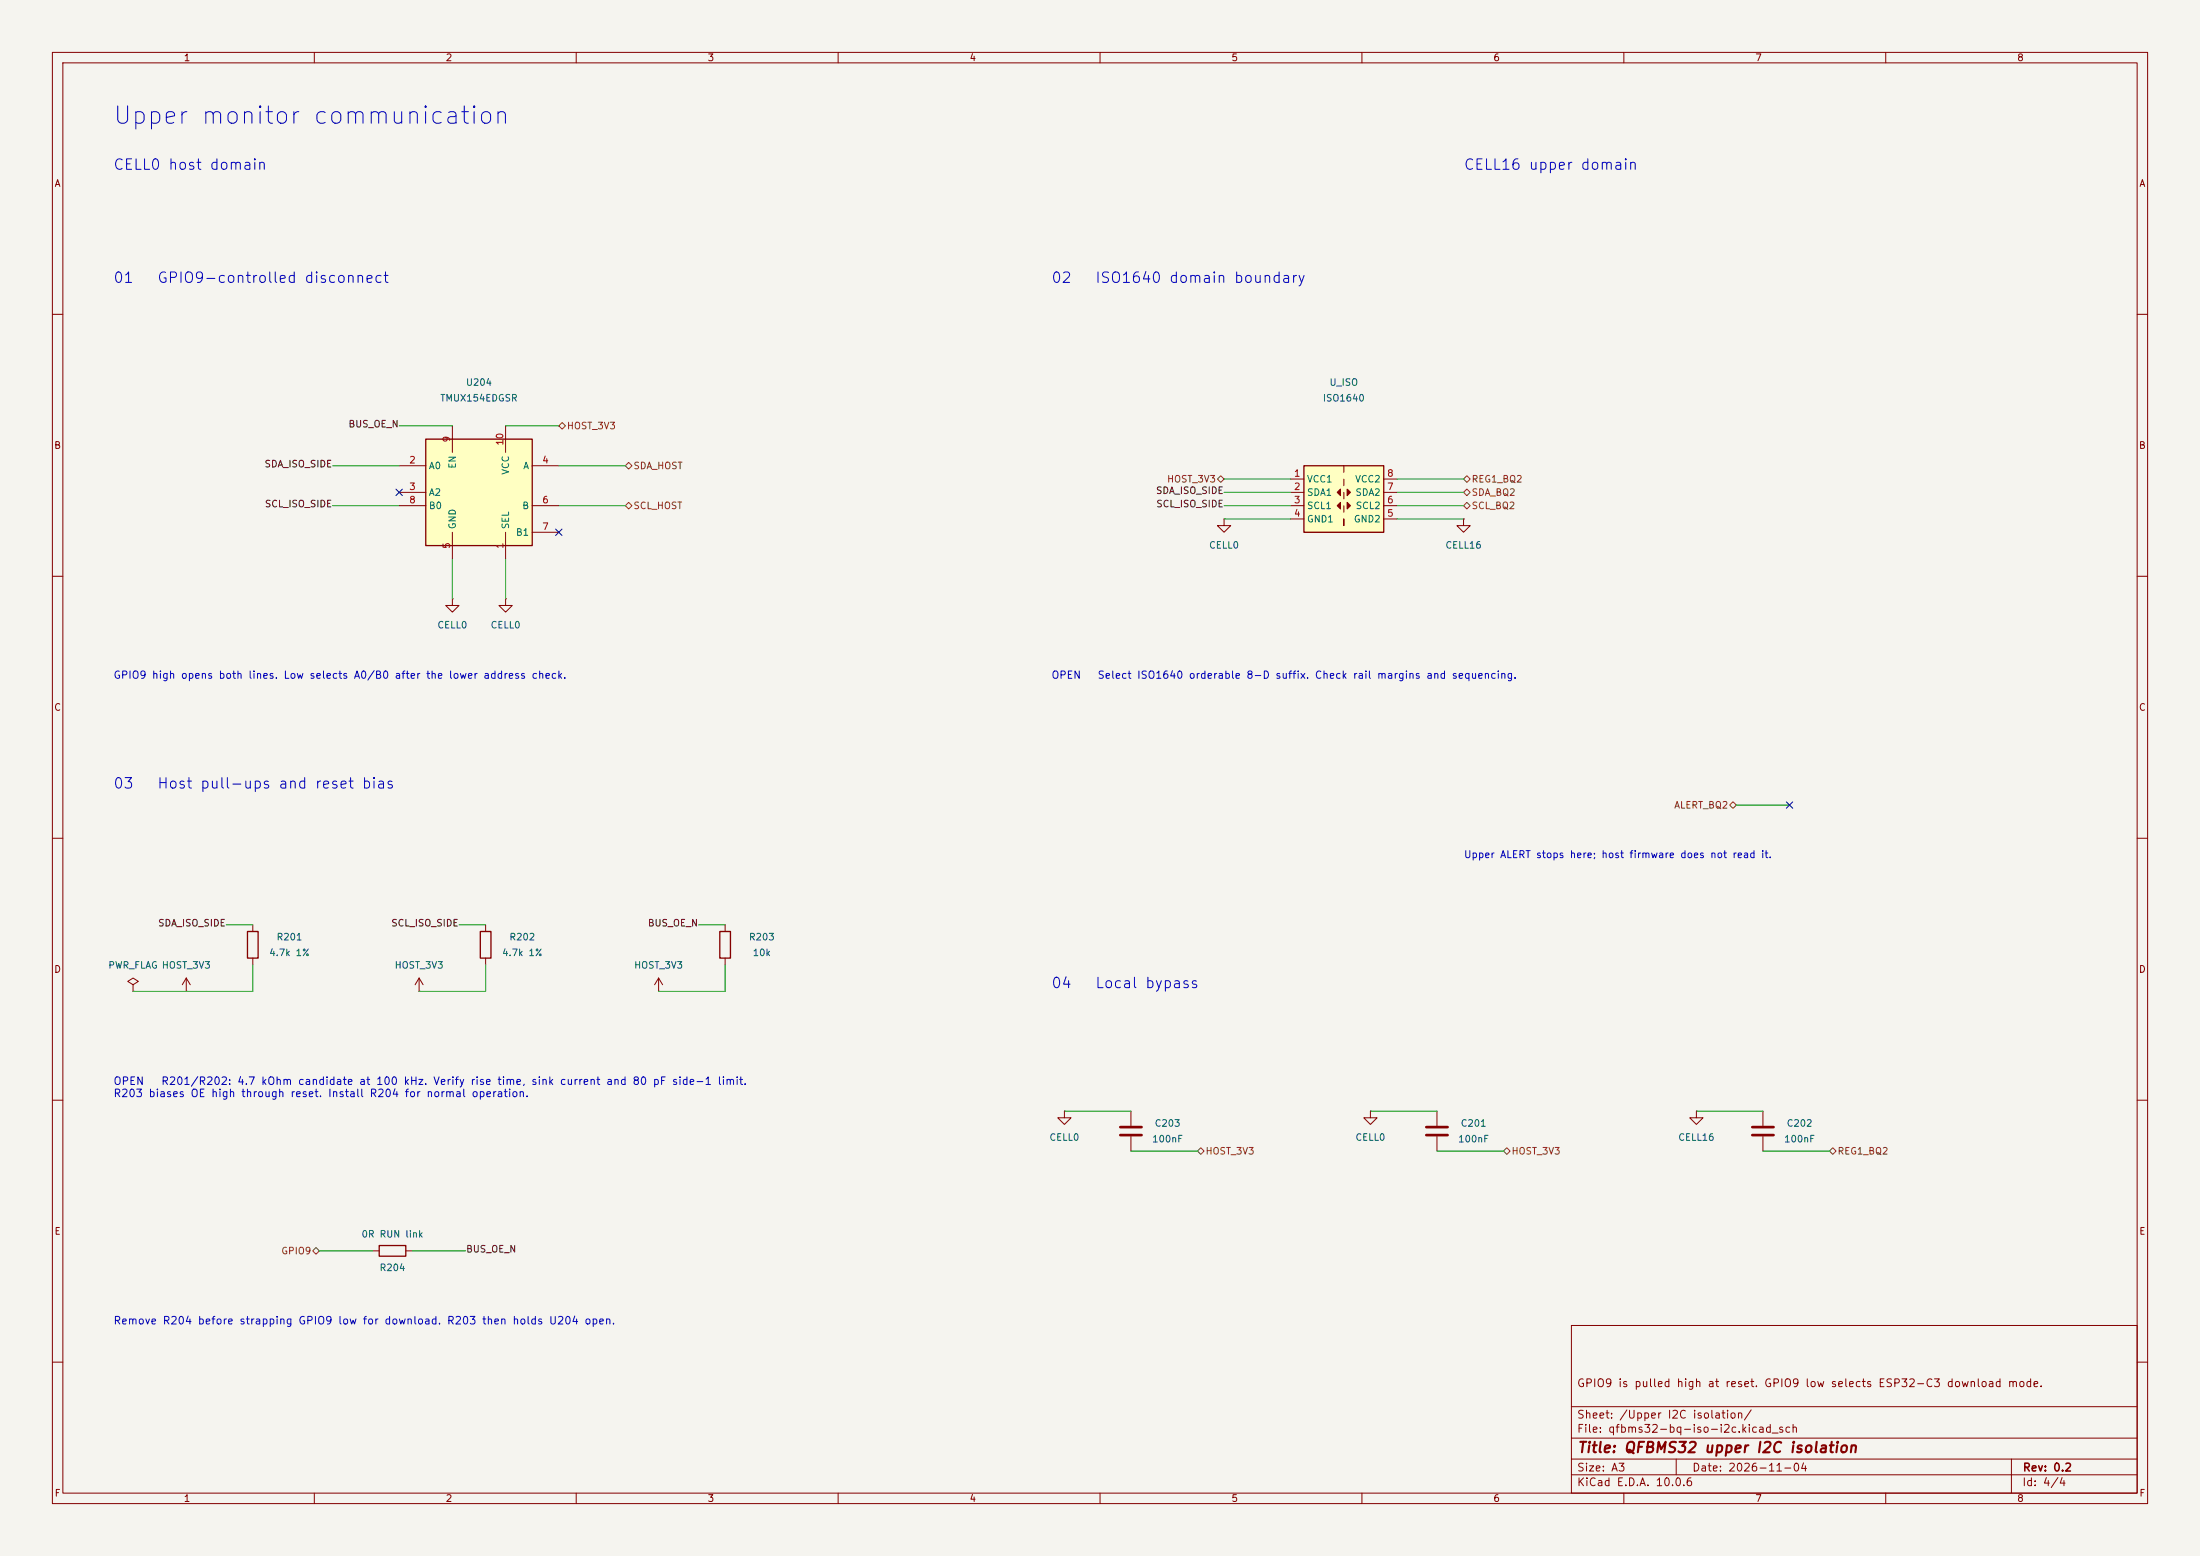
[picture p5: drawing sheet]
(kicad_sch
 (version 20260101)
 (generator "eeschema")
 (generator_version "10.0")
 (paper "A3")
 (title_block
  (title "QFBMS32 upper I2C isolation")
  (date "2026-11-04")
  (rev "0.2")
  (comment 1 "GPIO9 is pulled high at reset. GPIO9 low selects ESP32-C3 download mode."))
 (lib_symbols
  (symbol "qfbms:TMUX154E"
   (property "Reference" "U" (at 0 10.16 0) (effects (font (size 1.27 1.27))))
   (property "Value" "TMUX154E" (at 0 -10.16 0) (effects (font (size 1.27 1.27))))
   (property "Footprint" "Package_SO:TSSOP-10_3x3mm_P0.5mm" (at 0 0 0) (effects (font (size 1.27 1.27)) (hide yes)))
   (property "Datasheet" "https://www.ti.com/lit/ds/symlink/tmux154e.pdf" (at 0 0 0) (effects (font (size 1.27 1.27)) (hide yes)))
   (symbol "TMUX154E_0_1"
    (rectangle (start -10.16 10.16) (end 10.16 -10.16) (stroke (width 0.254) (type default)) (fill (type background))))
   (symbol "TMUX154E_1_1"
    (pin passive line (at -15.24 5.08 0) (length 5.08) (name "A0" (effects (font (size 1.27 1.27)) (hide yes))) (number "2" (effects (font (size 1.27 1.27)))))
    (pin passive line (at -15.24 0 0) (length 5.08) (name "A2" (effects (font (size 1.27 1.27)) (hide yes))) (number "3" (effects (font (size 1.27 1.27)))))
    (pin passive line (at 15.24 5.08 180) (length 5.08) (name "A" (effects (font (size 1.27 1.27)) (hide yes))) (number "4" (effects (font (size 1.27 1.27)))))
    (pin power_in line (at -5.08 -12.7 90) (length 5.08) (name "GND" (effects (font (size 1.27 1.27)) (hide yes))) (number "5" (effects (font (size 1.27 1.27)))))
    (pin passive line (at 15.24 -2.54 180) (length 5.08) (name "B" (effects (font (size 1.27 1.27)) (hide yes))) (number "6" (effects (font (size 1.27 1.27)))))
    (pin passive line (at 15.24 -7.62 180) (length 5.08) (name "B1" (effects (font (size 1.27 1.27)) (hide yes))) (number "7" (effects (font (size 1.27 1.27)))))
    (pin passive line (at -15.24 -2.54 0) (length 5.08) (name "B0" (effects (font (size 1.27 1.27)) (hide yes))) (number "8" (effects (font (size 1.27 1.27)))))
    (pin input line (at -5.08 12.7 270) (length 5.08) (name "EN" (effects (font (size 1.27 1.27)) (hide yes))) (number "9" (effects (font (size 1.27 1.27)))))
    (pin power_in line (at 5.08 12.7 270) (length 5.08) (name "VCC" (effects (font (size 1.27 1.27)) (hide yes))) (number "10" (effects (font (size 1.27 1.27)))))
    (pin input line (at 5.08 -12.7 90) (length 5.08) (name "SEL" (effects (font (size 1.27 1.27)) (hide yes))) (number "1" (effects (font (size 1.27 1.27)))))))
  (symbol "power:GND"
    (power global)
    (pin_numbers (hide yes))
    (pin_names
    (offset 0) (hide yes)) (exclude_from_sim no) (in_bom yes) (on_board yes)
    (in_pos_files yes)
    (duplicate_pin_numbers_are_jumpers no)
    (property "Reference" "#PWR" (at 0 -6.35 0) (show_name no) (do_not_autoplace no) (hide yes) (effects (font (size 1.27 1.27))))
    (property "Value" "GND" (at 0 -3.81 0) (show_name no) (do_not_autoplace no) (effects (font (size 1.27 1.27))))
    (property "Footprint" "" (at 0 0 0) (show_name no) (do_not_autoplace no) (hide yes) (effects (font (size 1.27 1.27))))
    (property "Datasheet" "" (at 0 0 0) (show_name no) (do_not_autoplace no) (hide yes) (effects (font (size 1.27 1.27))))
    (property "Description" "Power symbol creates a global label with name \"GND\" , ground" (at 0 0 0) (show_name no) (do_not_autoplace no) (hide yes) (effects (font (size 1.27 1.27))))
    (symbol "GND_0_1"
    (polyline (pts (xy 0 0) (xy 0 -1.27) (xy 1.27 -1.27) (xy 0 -2.54) (xy -1.27 -1.27) (xy 0 -1.27)) (stroke (width 0) (type default)) (fill (type none))))
    (symbol "GND_1_1"
    (pin power_in line (at 0 0 270) (length 0) (name "" (effects (font (size 1.27 1.27)))) (number "1" (effects (font (size 1.27 1.27))))))
    (embedded_fonts no))
  (symbol "qfbms:ISO1640_D8" (exclude_from_sim no) (in_bom yes) (on_board yes)
    (in_pos_files yes)
    (duplicate_pin_numbers_are_jumpers no)
    (property "Reference" "U" (at -6.35 6.35 0) (show_name no) (do_not_autoplace no) (effects (font (size 1.27 1.27))))
    (property "Value" "ISO1640" (at 3.81 6.35 0) (show_name no) (do_not_autoplace no) (effects (font (size 1.27 1.27))))
    (property "Footprint" "Package_SO:SOIC-8_3.9x4.9mm_P1.27mm" (at 0 -8.89 0) (show_name no) (do_not_autoplace no) (hide yes) (effects (font (size 1.27 1.27))))
    (property "Datasheet" "https://www.ti.com/lit/ds/symlink/iso1640.pdf" (at 0 1.27 0) (show_name no) (do_not_autoplace no) (hide yes) (effects (font (size 1.27 1.27))))
    (property "Description" "ISO1640 8-D pin map, bidirectional SDA and SCL, no enable pin. Orderable suffix is not selected." (at 0 0 0) (show_name no) (do_not_autoplace no) (hide yes) (effects (font (size 1.27 1.27))))
    (symbol "ISO1640_D8_0_1"
    (rectangle (start -7.62 5.08) (end 7.62 -7.62) (stroke (width 0.254) (type default)) (fill (type background)))
    (polyline (pts (xy -0.635 0.635) (xy -1.27 0) (xy -0.635 -0.635) (xy -0.635 0.635)) (stroke (width 0) (type default)) (fill (type outline)))
    (polyline (pts (xy 0 5.08) (xy 0 3.81)) (stroke (width 0) (type default)) (fill (type none)))
    (polyline (pts (xy 0 2.54) (xy 0 1.27)) (stroke (width 0) (type default)) (fill (type none)))
    (polyline (pts (xy 0 0) (xy 0 -1.27)) (stroke (width 0) (type default)) (fill (type none)))
    (polyline (pts (xy 0 -2.54) (xy 0 -3.81)) (stroke (width 0) (type default)) (fill (type none)))
    (rectangle (start 0 -5.08) (end 0 -6.35) (stroke (width 0) (type default)) (fill (type none)))
    (polyline (pts (xy 0.635 0.635) (xy 1.27 0) (xy 0.635 -0.635) (xy 0.635 0.635)) (stroke (width 0) (type default)) (fill (type outline)))
    (polyline (pts (xy 0.635 -1.905) (xy 1.27 -2.54) (xy 0.635 -3.175) (xy 0.635 -1.905)) (stroke (width 0) (type default)) (fill (type outline))))
    (symbol "ISO1640_D8_1_1"
    (polyline (pts (xy -0.635 -1.905) (xy -1.27 -2.54) (xy -0.635 -3.175) (xy -0.635 -1.905)) (stroke (width 0) (type default)) (fill (type outline)))
    (pin power_in line (at -10.16 2.54 0) (length 2.54) (name "VCC1" (effects (font (size 1.27 1.27)))) (number "1" (effects (font (size 1.27 1.27)))))
    (pin bidirectional line (at -10.16 0 0) (length 2.54) (name "SDA1" (effects (font (size 1.27 1.27)))) (number "2" (effects (font (size 1.27 1.27)))))
    (pin bidirectional line (at -10.16 -2.54 0) (length 2.54) (name "SCL1" (effects (font (size 1.27 1.27)))) (number "3" (effects (font (size 1.27 1.27)))))
    (pin power_in line (at -10.16 -5.08 0) (length 2.54) (name "GND1" (effects (font (size 1.27 1.27)))) (number "4" (effects (font (size 1.27 1.27)))))
    (pin power_in line (at 10.16 -5.08 180) (length 2.54) (name "GND2" (effects (font (size 1.27 1.27)))) (number "5" (effects (font (size 1.27 1.27)))))
    (pin bidirectional line (at 10.16 -2.54 180) (length 2.54) (name "SCL2" (effects (font (size 1.27 1.27)))) (number "6" (effects (font (size 1.27 1.27)))))
    (pin bidirectional line (at 10.16 0 180) (length 2.54) (name "SDA2" (effects (font (size 1.27 1.27)))) (number "7" (effects (font (size 1.27 1.27)))))
    (pin power_in line (at 10.16 2.54 180) (length 2.54) (name "VCC2" (effects (font (size 1.27 1.27)))) (number "8" (effects (font (size 1.27 1.27))))))
    (embedded_fonts no))
  (symbol "Device:R"
    (pin_numbers (hide yes))
    (pin_names
    (offset 0)) (exclude_from_sim no) (in_bom yes) (on_board yes)
    (in_pos_files yes)
    (duplicate_pin_numbers_are_jumpers no)
    (property "Reference" "R" (at 2.032 0 90) (show_name no) (do_not_autoplace no) (effects (font (size 1.27 1.27))))
    (property "Value" "R" (at 0 0 90) (show_name no) (do_not_autoplace no) (effects (font (size 1.27 1.27))))
    (property "Footprint" "" (at -1.778 0 90) (show_name no) (do_not_autoplace no) (hide yes) (effects (font (size 1.27 1.27))))
    (property "Datasheet" "" (at 0 0 0) (show_name no) (do_not_autoplace no) (hide yes) (effects (font (size 1.27 1.27))))
    (property "Description" "Resistor" (at 0 0 0) (show_name no) (do_not_autoplace no) (hide yes) (effects (font (size 1.27 1.27))))
    (symbol "R_0_1"
    (rectangle (start -1.016 -2.54) (end 1.016 2.54) (stroke (width 0.254) (type default)) (fill (type none))))
    (symbol "R_1_1"
    (pin passive line (at 0 3.81 270) (length 1.27) (name "" (effects (font (size 1.27 1.27)))) (number "1" (effects (font (size 1.27 1.27)))))
    (pin passive line (at 0 -3.81 90) (length 1.27) (name "" (effects (font (size 1.27 1.27)))) (number "2" (effects (font (size 1.27 1.27))))))
    (embedded_fonts no))
  (symbol "power:VCC"
    (power global)
    (pin_numbers (hide yes))
    (pin_names
    (offset 0) (hide yes)) (exclude_from_sim no) (in_bom yes) (on_board yes)
    (in_pos_files yes)
    (duplicate_pin_numbers_are_jumpers no)
    (property "Reference" "#PWR" (at 0 -3.81 0) (show_name no) (do_not_autoplace no) (hide yes) (effects (font (size 1.27 1.27))))
    (property "Value" "VCC" (at 0 3.556 0) (show_name no) (do_not_autoplace no) (effects (font (size 1.27 1.27))))
    (property "Footprint" "" (at 0 0 0) (show_name no) (do_not_autoplace no) (hide yes) (effects (font (size 1.27 1.27))))
    (property "Datasheet" "" (at 0 0 0) (show_name no) (do_not_autoplace no) (hide yes) (effects (font (size 1.27 1.27))))
    (property "Description" "Power symbol creates a global label with name \"VCC\"" (at 0 0 0) (show_name no) (do_not_autoplace no) (hide yes) (effects (font (size 1.27 1.27))))
    (symbol "VCC_0_1"
    (polyline (pts (xy -0.762 1.27) (xy 0 2.54)) (stroke (width 0) (type default)) (fill (type none)))
    (polyline (pts (xy 0 2.54) (xy 0.762 1.27)) (stroke (width 0) (type default)) (fill (type none)))
    (polyline (pts (xy 0 0) (xy 0 2.54)) (stroke (width 0) (type default)) (fill (type none))))
    (symbol "VCC_1_1"
    (pin power_in line (at 0 0 90) (length 0) (name "" (effects (font (size 1.27 1.27)))) (number "1" (effects (font (size 1.27 1.27))))))
    (embedded_fonts no))
  (symbol "power:PWR_FLAG"
    (power global)
    (pin_numbers (hide yes))
    (pin_names
    (offset 0) (hide yes)) (exclude_from_sim no) (in_bom yes) (on_board yes)
    (in_pos_files yes)
    (duplicate_pin_numbers_are_jumpers no)
    (property "Reference" "#FLG" (at 0 1.905 0) (show_name no) (do_not_autoplace no) (hide yes) (effects (font (size 1.27 1.27))))
    (property "Value" "PWR_FLAG" (at 0 3.81 0) (show_name no) (do_not_autoplace no) (effects (font (size 1.27 1.27))))
    (property "Footprint" "" (at 0 0 0) (show_name no) (do_not_autoplace no) (hide yes) (effects (font (size 1.27 1.27))))
    (property "Datasheet" "" (at 0 0 0) (show_name no) (do_not_autoplace no) (hide yes) (effects (font (size 1.27 1.27))))
    (property "Description" "Special symbol for telling ERC where power comes from" (at 0 0 0) (show_name no) (do_not_autoplace no) (hide yes) (effects (font (size 1.27 1.27))))
    (symbol "PWR_FLAG_0_0"
    (pin power_out line (at 0 0 90) (length 0) (name "" (effects (font (size 1.27 1.27)))) (number "1" (effects (font (size 1.27 1.27))))))
    (symbol "PWR_FLAG_0_1"
    (polyline (pts (xy 0 0) (xy 0 1.27) (xy -1.016 1.905) (xy 0 2.54) (xy 1.016 1.905) (xy 0 1.27)) (stroke (width 0) (type default)) (fill (type none))))
    (embedded_fonts no))
  (symbol "Device:C"
    (pin_numbers (hide yes))
    (pin_names
    (offset 0.254)) (exclude_from_sim no) (in_bom yes) (on_board yes)
    (in_pos_files yes)
    (duplicate_pin_numbers_are_jumpers no)
    (property "Reference" "C" (at 0.635 2.54 0) (show_name no) (do_not_autoplace no) (effects (font (size 1.27 1.27)) (justify left)))
    (property "Value" "C" (at 0.635 -2.54 0) (show_name no) (do_not_autoplace no) (effects (font (size 1.27 1.27)) (justify left)))
    (property "Footprint" "" (at 0.9652 -3.81 0) (show_name no) (do_not_autoplace no) (hide yes) (effects (font (size 1.27 1.27))))
    (property "Datasheet" "" (at 0 0 0) (show_name no) (do_not_autoplace no) (hide yes) (effects (font (size 1.27 1.27))))
    (property "Description" "Unpolarized capacitor" (at 0 0 0) (show_name no) (do_not_autoplace no) (hide yes) (effects (font (size 1.27 1.27))))
    (symbol "C_0_1"
    (polyline (pts (xy -2.032 0.762) (xy 2.032 0.762)) (stroke (width 0.508) (type default)) (fill (type none)))
    (polyline (pts (xy -2.032 -0.762) (xy 2.032 -0.762)) (stroke (width 0.508) (type default)) (fill (type none))))
    (symbol "C_1_1"
    (pin passive line (at 0 3.81 270) (length 2.794) (name "" (effects (font (size 1.27 1.27)))) (number "1" (effects (font (size 1.27 1.27)))))
    (pin passive line (at 0 -3.81 90) (length 2.794) (name "" (effects (font (size 1.27 1.27)))) (number "2" (effects (font (size 1.27 1.27))))))
    (embedded_fonts no)))
 (wire
  (pts (xy 106.68 88.9) (xy 119.38 88.9))
  (stroke (width 0) (type default)))
 (wire
  (pts (xy 106.68 96.52) (xy 119.38 96.52))
  (stroke (width 0) (type default)))
 (wire
  (pts (xy 76.2 88.9) (xy 63.5 88.9))
  (stroke (width 0) (type default)))
 (wire
  (pts (xy 76.2 96.52) (xy 63.5 96.52))
  (stroke (width 0) (type default)))
 (wire
  (pts (xy 96.52 106.68) (xy 96.52 114.3))
  (stroke (width 0) (type default)))
 (wire
  (pts (xy 86.36 106.68) (xy 86.36 114.3))
  (stroke (width 0) (type default)))
 (wire
  (pts (xy 86.36 81.28) (xy 76.2 81.28))
  (stroke (width 0) (type default)))
 (wire
  (pts (xy 96.52 81.28) (xy 106.68 81.28))
  (stroke (width 0) (type default)))
 (wire
  (pts (xy 246.38 93.98) (xy 233.68 93.98))
  (stroke (width 0) (type default)))
 (wire
  (pts (xy 246.38 96.52) (xy 233.68 96.52))
  (stroke (width 0) (type default)))
 (wire
  (pts (xy 266.7 93.98) (xy 279.4 93.98))
  (stroke (width 0) (type default)))
 (wire
  (pts (xy 266.7 96.52) (xy 279.4 96.52))
  (stroke (width 0) (type default)))
 (wire
  (pts (xy 246.38 91.44) (xy 233.68 91.44))
  (stroke (width 0) (type default)))
 (wire
  (pts (xy 266.7 91.44) (xy 279.4 91.44))
  (stroke (width 0) (type default)))
 (wire
  (pts (xy 246.38 99.06) (xy 233.68 99.06))
  (stroke (width 0) (type default)))
 (wire
  (pts (xy 266.7 99.06) (xy 279.4 99.06))
  (stroke (width 0) (type default)))
 (wire
  (pts (xy 331.47 153.67) (xy 341.63 153.67))
  (stroke (width 0) (type default)))
 (wire
  (pts (xy 48.26 176.53) (xy 43.18 176.53))
  (stroke (width 0) (type default)))
 (wire
  (pts (xy 48.26 184.15) (xy 48.26 189.23))
  (stroke (width 0) (type default)))
 (wire
  (pts (xy 48.26 189.23) (xy 35.56 189.23))
  (stroke (width 0) (type default)))
 (wire
  (pts (xy 25.4 189.23) (xy 35.56 189.23))
  (stroke (width 0) (type default)))
 (wire
  (pts (xy 92.71 176.53) (xy 87.63 176.53))
  (stroke (width 0) (type default)))
 (wire
  (pts (xy 92.71 184.15) (xy 92.71 189.23))
  (stroke (width 0) (type default)))
 (wire
  (pts (xy 92.71 189.23) (xy 80.01 189.23))
  (stroke (width 0) (type default)))
 (wire
  (pts (xy 138.43 176.53) (xy 133.35 176.53))
  (stroke (width 0) (type default)))
 (wire
  (pts (xy 138.43 184.15) (xy 138.43 189.23))
  (stroke (width 0) (type default)))
 (wire
  (pts (xy 138.43 189.23) (xy 125.73 189.23))
  (stroke (width 0) (type default)))
 (wire
  (pts (xy 71.12 238.76) (xy 60.96 238.76))
  (stroke (width 0) (type default)))
 (wire
  (pts (xy 78.74 238.76) (xy 88.9 238.76))
  (stroke (width 0) (type default)))
 (wire
  (pts (xy 215.9 219.71) (xy 228.6 219.71))
  (stroke (width 0) (type default)))
 (wire
  (pts (xy 215.9 212.09) (xy 203.2 212.09))
  (stroke (width 0) (type default)))
 (wire
  (pts (xy 274.32 219.71) (xy 287.02 219.71))
  (stroke (width 0) (type default)))
 (wire
  (pts (xy 274.32 212.09) (xy 261.62 212.09))
  (stroke (width 0) (type default)))
 (wire
  (pts (xy 336.55 219.71) (xy 349.25 219.71))
  (stroke (width 0) (type default)))
 (wire
  (pts (xy 336.55 212.09) (xy 323.85 212.09))
  (stroke (width 0) (type default)))
 (text "Upper monitor communication"
  (at 21.59 20.32 0)
  (effects (font (size 3.3 3.3)) (justify left top)))
 (text "CELL0 host domain"
  (at 21.59 30.48 0)
  (effects (font (size 2 2)) (justify left top)))
 (text "CELL16 upper domain"
  (at 279.4 30.48 0)
  (effects (font (size 2 2)) (justify left top)))
 (text "01   GPIO9-controlled disconnect"
  (at 21.59 52.07 0)
  (effects (font (size 2 2)) (justify left top)))
 (text "02   ISO1640 domain boundary"
  (at 200.66 52.07 0)
  (effects (font (size 2 2)) (justify left top)))
 (symbol
  (lib_id "qfbms:TMUX154E")
  (at 91.44 93.98 0)
  (unit 1)
  (body_style 1)
  (exclude_from_sim no)
  (in_bom yes)
  (on_board yes)
  (in_pos_files yes)
  (dnp no)
  (property "Reference" "U204" (at 91.44 72.98 0) (effects (font (size 1.27 1.27))))
  (property "Value" "TMUX154EDGSR" (at 91.44 75.98 0) (effects (font (size 1.27 1.27))))
  (property "Footprint" "Package_SO:TSSOP-10_3x3mm_P0.5mm" (at 91.44 93.98 0) (hide yes) (effects (font (size 1.27 1.27))))
  (property "Datasheet" "~" (at 91.44 93.98 0) (hide yes) (effects (font (size 1.27 1.27)))) (pin "2")
  (pin "3")
  (pin "4")
  (pin "5")
  (pin "6")
  (pin "7")
  (pin "8")
  (pin "9")
  (pin "10")
  (pin "1"))
 (hierarchical_label "SDA_HOST"
  (shape bidirectional)
  (at 119.38 88.9 0)
  (effects (font (size 1.27 1.27)) (justify left)))
 (hierarchical_label "SCL_HOST"
  (shape bidirectional)
  (at 119.38 96.52 0)
  (effects (font (size 1.27 1.27)) (justify left)))
 (label "SDA_ISO_SIDE"
  (at 63.5 88.9 180)
  (fields_autoplaced yes)
  (effects (font (size 1.27 1.27)) (justify right)))
 (label "SCL_ISO_SIDE"
  (at 63.5 96.52 180)
  (fields_autoplaced yes)
  (effects (font (size 1.27 1.27)) (justify right)))
 (no_connect (at 76.2 93.98))
 (no_connect (at 106.68 101.6))
 (symbol
  (lib_id "power:GND")
  (at 96.52 114.3 0)
  (unit 1)
  (body_style 1)
  (exclude_from_sim no)
  (in_bom no)
  (on_board no)
  (in_pos_files no)
  (dnp no)
  (property "Reference" "#PWR0501" (at 100.52 115.8 0) (effects (font (size 1.27 1.27)) (hide yes)))
  (property "Value" "CELL0" (at 96.52 119.3 0) (effects (font (size 1.27 1.27))))
  (property "Footprint" "" (at 96.52 114.3 0) (hide yes) (effects (font (size 1.27 1.27))))
  (property "Datasheet" "~" (at 96.52 114.3 0) (hide yes) (effects (font (size 1.27 1.27)))) (pin "1"))
 (symbol
  (lib_id "power:GND")
  (at 86.36 114.3 0)
  (unit 1)
  (body_style 1)
  (exclude_from_sim no)
  (in_bom no)
  (on_board no)
  (in_pos_files no)
  (dnp no)
  (property "Reference" "#PWR0502" (at 90.36 115.8 0) (effects (font (size 1.27 1.27)) (hide yes)))
  (property "Value" "CELL0" (at 86.36 119.3 0) (effects (font (size 1.27 1.27))))
  (property "Footprint" "" (at 86.36 114.3 0) (hide yes) (effects (font (size 1.27 1.27))))
  (property "Datasheet" "~" (at 86.36 114.3 0) (hide yes) (effects (font (size 1.27 1.27)))) (pin "1"))
 (label "BUS_OE_N"
  (at 76.2 81.28 180)
  (fields_autoplaced yes)
  (effects (font (size 1.27 1.27)) (justify right)))
 (hierarchical_label "HOST_3V3"
  (shape bidirectional)
  (at 106.68 81.28 0)
  (effects (font (size 1.27 1.27)) (justify left)))
 (text "GPIO9 high opens both lines. Low selects A0/B0 after the lower address check."
  (at 21.59 128.27 0)
  (effects (font (size 1.4 1.4)) (justify left top)))
 (symbol
  (lib_id "qfbms:ISO1640_D8")
  (at 256.54 93.98 0)
  (unit 1)
  (body_style 1)
  (exclude_from_sim no)
  (in_bom yes)
  (on_board yes)
  (in_pos_files yes)
  (dnp no)
  (property "Reference" "U_ISO" (at 256.54 72.98 0) (effects (font (size 1.27 1.27))))
  (property "Value" "ISO1640" (at 256.54 75.98 0) (effects (font (size 1.27 1.27))))
  (property "Footprint" "Package_SO:SOIC-8_3.9x4.9mm_P1.27mm" (at 256.54 93.98 0) (hide yes) (effects (font (size 1.27 1.27))))
  (property "Datasheet" "~" (at 256.54 93.98 0) (hide yes) (effects (font (size 1.27 1.27)))) (pin "1")
  (pin "2")
  (pin "3")
  (pin "4")
  (pin "5")
  (pin "6")
  (pin "7")
  (pin "8"))
 (label "SDA_ISO_SIDE"
  (at 233.68 93.98 180)
  (fields_autoplaced yes)
  (effects (font (size 1.27 1.27)) (justify right)))
 (label "SCL_ISO_SIDE"
  (at 233.68 96.52 180)
  (fields_autoplaced yes)
  (effects (font (size 1.27 1.27)) (justify right)))
 (hierarchical_label "SDA_BQ2"
  (shape bidirectional)
  (at 279.4 93.98 0)
  (effects (font (size 1.27 1.27)) (justify left)))
 (hierarchical_label "SCL_BQ2"
  (shape bidirectional)
  (at 279.4 96.52 0)
  (effects (font (size 1.27 1.27)) (justify left)))
 (hierarchical_label "HOST_3V3"
  (shape bidirectional)
  (at 233.68 91.44 180)
  (effects (font (size 1.27 1.27)) (justify right)))
 (hierarchical_label "REG1_BQ2"
  (shape bidirectional)
  (at 279.4 91.44 0)
  (effects (font (size 1.27 1.27)) (justify left)))
 (symbol
  (lib_id "power:GND")
  (at 233.68 99.06 0)
  (unit 1)
  (body_style 1)
  (exclude_from_sim no)
  (in_bom no)
  (on_board no)
  (in_pos_files no)
  (dnp no)
  (property "Reference" "#PWR0503" (at 237.68 100.56 0) (effects (font (size 1.27 1.27)) (hide yes)))
  (property "Value" "CELL0" (at 233.68 104.06 0) (effects (font (size 1.27 1.27))))
  (property "Footprint" "" (at 233.68 99.06 0) (hide yes) (effects (font (size 1.27 1.27))))
  (property "Datasheet" "~" (at 233.68 99.06 0) (hide yes) (effects (font (size 1.27 1.27)))) (pin "1"))
 (symbol
  (lib_id "power:GND")
  (at 279.4 99.06 0)
  (unit 1)
  (body_style 1)
  (exclude_from_sim no)
  (in_bom no)
  (on_board no)
  (in_pos_files no)
  (dnp no)
  (property "Reference" "#PWR0504" (at 283.4 100.56 0) (effects (font (size 1.27 1.27)) (hide yes)))
  (property "Value" "CELL16" (at 279.4 104.06 0) (effects (font (size 1.27 1.27))))
  (property "Footprint" "" (at 279.4 99.06 0) (hide yes) (effects (font (size 1.27 1.27))))
  (property "Datasheet" "~" (at 279.4 99.06 0) (hide yes) (effects (font (size 1.27 1.27)))) (pin "1"))
 (text "OPEN   Select ISO1640 orderable 8-D suffix. Check rail margins and sequencing."
  (at 200.66 128.27 0)
  (effects (font (size 1.4 1.4)) (justify left top)))
 (hierarchical_label "ALERT_BQ2"
  (shape bidirectional)
  (at 331.47 153.67 180)
  (effects (font (size 1.27 1.27)) (justify right)))
 (no_connect (at 341.63 153.67))
 (text "Upper ALERT stops here; host firmware does not read it."
  (at 279.4 162.56 0)
  (effects (font (size 1.35 1.35)) (justify left top)))
 (text "03   Host pull-ups and reset bias"
  (at 21.59 148.59 0)
  (effects (font (size 2 2)) (justify left top)))
 (symbol
  (lib_id "Device:R")
  (at 48.26 180.34 0)
  (unit 1)
  (body_style 1)
  (exclude_from_sim no)
  (in_bom yes)
  (on_board yes)
  (in_pos_files yes)
  (dnp no)
  (property "Reference" "R201" (at 55.26 178.84 0) (effects (font (size 1.27 1.27))))
  (property "Value" "4.7k 1%" (at 55.26 181.84 0) (effects (font (size 1.27 1.27))))
  (property "Footprint" "Resistor_SMD:R_0603_1608Metric" (at 48.26 180.34 0) (hide yes) (effects (font (size 1.27 1.27))))
  (property "Datasheet" "~" (at 48.26 180.34 0) (hide yes) (effects (font (size 1.27 1.27)))) (pin "1")
  (pin "2"))
 (label "SDA_ISO_SIDE"
  (at 43.18 176.53 180)
  (fields_autoplaced yes)
  (effects (font (size 1.27 1.27)) (justify right)))
 (symbol
  (lib_id "power:VCC")
  (at 35.56 189.23 0)
  (unit 1)
  (body_style 1)
  (exclude_from_sim no)
  (in_bom no)
  (on_board no)
  (in_pos_files no)
  (dnp no)
  (property "Reference" "#PWR0505" (at 39.56 190.73 0) (effects (font (size 1.27 1.27)) (hide yes)))
  (property "Value" "HOST_3V3" (at 35.56 184.23 0) (effects (font (size 1.27 1.27))))
  (property "Footprint" "" (at 35.56 189.23 0) (hide yes) (effects (font (size 1.27 1.27))))
  (property "Datasheet" "~" (at 35.56 189.23 0) (hide yes) (effects (font (size 1.27 1.27)))) (pin "1"))
 (symbol
  (lib_id "power:PWR_FLAG")
  (at 25.4 189.23 0)
  (unit 1)
  (body_style 1)
  (exclude_from_sim no)
  (in_bom no)
  (on_board no)
  (in_pos_files no)
  (dnp no)
  (property "Reference" "#FLG0506" (at 29.4 190.73 0) (effects (font (size 1.27 1.27)) (hide yes)))
  (property "Value" "PWR_FLAG" (at 25.4 184.23 0) (effects (font (size 1.27 1.27))))
  (property "Footprint" "" (at 25.4 189.23 0) (hide yes) (effects (font (size 1.27 1.27))))
  (property "Datasheet" "~" (at 25.4 189.23 0) (hide yes) (effects (font (size 1.27 1.27)))) (pin "1"))
 (symbol
  (lib_id "Device:R")
  (at 92.71 180.34 0)
  (unit 1)
  (body_style 1)
  (exclude_from_sim no)
  (in_bom yes)
  (on_board yes)
  (in_pos_files yes)
  (dnp no)
  (property "Reference" "R202" (at 99.71 178.84 0) (effects (font (size 1.27 1.27))))
  (property "Value" "4.7k 1%" (at 99.71 181.84 0) (effects (font (size 1.27 1.27))))
  (property "Footprint" "Resistor_SMD:R_0603_1608Metric" (at 92.71 180.34 0) (hide yes) (effects (font (size 1.27 1.27))))
  (property "Datasheet" "~" (at 92.71 180.34 0) (hide yes) (effects (font (size 1.27 1.27)))) (pin "1")
  (pin "2"))
 (label "SCL_ISO_SIDE"
  (at 87.63 176.53 180)
  (fields_autoplaced yes)
  (effects (font (size 1.27 1.27)) (justify right)))
 (symbol
  (lib_id "power:VCC")
  (at 80.01 189.23 0)
  (unit 1)
  (body_style 1)
  (exclude_from_sim no)
  (in_bom no)
  (on_board no)
  (in_pos_files no)
  (dnp no)
  (property "Reference" "#PWR0507" (at 84.01 190.73 0) (effects (font (size 1.27 1.27)) (hide yes)))
  (property "Value" "HOST_3V3" (at 80.01 184.23 0) (effects (font (size 1.27 1.27))))
  (property "Footprint" "" (at 80.01 189.23 0) (hide yes) (effects (font (size 1.27 1.27))))
  (property "Datasheet" "~" (at 80.01 189.23 0) (hide yes) (effects (font (size 1.27 1.27)))) (pin "1"))
 (symbol
  (lib_id "Device:R")
  (at 138.43 180.34 0)
  (unit 1)
  (body_style 1)
  (exclude_from_sim no)
  (in_bom yes)
  (on_board yes)
  (in_pos_files yes)
  (dnp no)
  (property "Reference" "R203" (at 145.43 178.84 0) (effects (font (size 1.27 1.27))))
  (property "Value" "10k" (at 145.43 181.84 0) (effects (font (size 1.27 1.27))))
  (property "Footprint" "Resistor_SMD:R_0603_1608Metric" (at 138.43 180.34 0) (hide yes) (effects (font (size 1.27 1.27))))
  (property "Datasheet" "~" (at 138.43 180.34 0) (hide yes) (effects (font (size 1.27 1.27)))) (pin "1")
  (pin "2"))
 (label "BUS_OE_N"
  (at 133.35 176.53 180)
  (fields_autoplaced yes)
  (effects (font (size 1.27 1.27)) (justify right)))
 (symbol
  (lib_id "power:VCC")
  (at 125.73 189.23 0)
  (unit 1)
  (body_style 1)
  (exclude_from_sim no)
  (in_bom no)
  (on_board no)
  (in_pos_files no)
  (dnp no)
  (property "Reference" "#PWR0508" (at 129.73000000000002 190.73 0) (effects (font (size 1.27 1.27)) (hide yes)))
  (property "Value" "HOST_3V3" (at 125.73 184.23 0) (effects (font (size 1.27 1.27))))
  (property "Footprint" "" (at 125.73 189.23 0) (hide yes) (effects (font (size 1.27 1.27))))
  (property "Datasheet" "~" (at 125.73 189.23 0) (hide yes) (effects (font (size 1.27 1.27)))) (pin "1"))
 (symbol
  (lib_id "Device:R")
  (at 74.93 238.76 90)
  (unit 1)
  (body_style 1)
  (exclude_from_sim no)
  (in_bom yes)
  (on_board yes)
  (in_pos_files yes)
  (dnp no)
  (property "Reference" "R204" (at 74.93 241.95999999999998 90) (effects (font (size 1.27 1.27))))
  (property "Value" "0R RUN link" (at 74.93 235.56 90) (effects (font (size 1.27 1.27))))
  (property "Footprint" "Resistor_SMD:R_0603_1608Metric" (at 74.93 238.76 0) (hide yes) (effects (font (size 1.27 1.27))))
  (property "Datasheet" "~" (at 74.93 238.76 0) (hide yes) (effects (font (size 1.27 1.27)))) (pin "1")
  (pin "2"))
 (hierarchical_label "GPIO9"
  (shape bidirectional)
  (at 60.96 238.76 180)
  (effects (font (size 1.27 1.27)) (justify right)))
 (label "BUS_OE_N"
  (at 88.9 238.76 0)
  (fields_autoplaced yes)
  (effects (font (size 1.27 1.27)) (justify left)))
 (text "Remove R204 before strapping GPIO9 low for download. R203 then holds U204 open."
  (at 21.59 251.46 0)
  (effects (font (size 1.45 1.45)) (justify left top)))
 (text "OPEN   R201/R202: 4.7 kOhm candidate at 100 kHz. Verify rise time, sink current and 80 pF side-1 limit.\nR203 biases OE high through reset. Install R204 for normal operation."
  (at 21.59 205.74 0)
  (effects (font (size 1.45 1.45)) (justify left top)))
 (text "04   Local bypass"
  (at 200.66 186.69 0)
  (effects (font (size 2 2)) (justify left top)))
 (symbol
  (lib_id "Device:C")
  (at 215.9 215.9 0)
  (unit 1)
  (body_style 1)
  (exclude_from_sim no)
  (in_bom yes)
  (on_board yes)
  (in_pos_files yes)
  (dnp no)
  (property "Reference" "C203" (at 222.9 214.4 0) (effects (font (size 1.27 1.27))))
  (property "Value" "100nF" (at 222.9 217.4 0) (effects (font (size 1.27 1.27))))
  (property "Footprint" "Capacitor_SMD:C_0603_1608Metric" (at 215.9 215.9 0) (hide yes) (effects (font (size 1.27 1.27))))
  (property "Datasheet" "~" (at 215.9 215.9 0) (hide yes) (effects (font (size 1.27 1.27)))) (pin "1")
  (pin "2"))
 (hierarchical_label "HOST_3V3"
  (shape bidirectional)
  (at 228.6 219.71 0)
  (effects (font (size 1.27 1.27)) (justify left)))
 (symbol
  (lib_id "power:GND")
  (at 203.2 212.09 0)
  (unit 1)
  (body_style 1)
  (exclude_from_sim no)
  (in_bom no)
  (on_board no)
  (in_pos_files no)
  (dnp no)
  (property "Reference" "#PWR0509" (at 207.2 213.59 0) (effects (font (size 1.27 1.27)) (hide yes)))
  (property "Value" "CELL0" (at 203.2 217.09 0) (effects (font (size 1.27 1.27))))
  (property "Footprint" "" (at 203.2 212.09 0) (hide yes) (effects (font (size 1.27 1.27))))
  (property "Datasheet" "~" (at 203.2 212.09 0) (hide yes) (effects (font (size 1.27 1.27)))) (pin "1"))
 (symbol
  (lib_id "Device:C")
  (at 274.32 215.9 0)
  (unit 1)
  (body_style 1)
  (exclude_from_sim no)
  (in_bom yes)
  (on_board yes)
  (in_pos_files yes)
  (dnp no)
  (property "Reference" "C201" (at 281.32 214.4 0) (effects (font (size 1.27 1.27))))
  (property "Value" "100nF" (at 281.32 217.4 0) (effects (font (size 1.27 1.27))))
  (property "Footprint" "Capacitor_SMD:C_0603_1608Metric" (at 274.32 215.9 0) (hide yes) (effects (font (size 1.27 1.27))))
  (property "Datasheet" "~" (at 274.32 215.9 0) (hide yes) (effects (font (size 1.27 1.27)))) (pin "1")
  (pin "2"))
 (hierarchical_label "HOST_3V3"
  (shape bidirectional)
  (at 287.02 219.71 0)
  (effects (font (size 1.27 1.27)) (justify left)))
 (symbol
  (lib_id "power:GND")
  (at 261.62 212.09 0)
  (unit 1)
  (body_style 1)
  (exclude_from_sim no)
  (in_bom no)
  (on_board no)
  (in_pos_files no)
  (dnp no)
  (property "Reference" "#PWR0510" (at 265.62 213.59 0) (effects (font (size 1.27 1.27)) (hide yes)))
  (property "Value" "CELL0" (at 261.62 217.09 0) (effects (font (size 1.27 1.27))))
  (property "Footprint" "" (at 261.62 212.09 0) (hide yes) (effects (font (size 1.27 1.27))))
  (property "Datasheet" "~" (at 261.62 212.09 0) (hide yes) (effects (font (size 1.27 1.27)))) (pin "1"))
 (symbol
  (lib_id "Device:C")
  (at 336.55 215.9 0)
  (unit 1)
  (body_style 1)
  (exclude_from_sim no)
  (in_bom yes)
  (on_board yes)
  (in_pos_files yes)
  (dnp no)
  (property "Reference" "C202" (at 343.55 214.4 0) (effects (font (size 1.27 1.27))))
  (property "Value" "100nF" (at 343.55 217.4 0) (effects (font (size 1.27 1.27))))
  (property "Footprint" "Capacitor_SMD:C_0603_1608Metric" (at 336.55 215.9 0) (hide yes) (effects (font (size 1.27 1.27))))
  (property "Datasheet" "~" (at 336.55 215.9 0) (hide yes) (effects (font (size 1.27 1.27)))) (pin "1")
  (pin "2"))
 (hierarchical_label "REG1_BQ2"
  (shape bidirectional)
  (at 349.25 219.71 0)
  (effects (font (size 1.27 1.27)) (justify left)))
 (symbol
  (lib_id "power:GND")
  (at 323.85 212.09 0)
  (unit 1)
  (body_style 1)
  (exclude_from_sim no)
  (in_bom no)
  (on_board no)
  (in_pos_files no)
  (dnp no)
  (property "Reference" "#PWR0511" (at 327.85 213.59 0) (effects (font (size 1.27 1.27)) (hide yes)))
  (property "Value" "CELL16" (at 323.85 217.09 0) (effects (font (size 1.27 1.27))))
  (property "Footprint" "" (at 323.85 212.09 0) (hide yes) (effects (font (size 1.27 1.27))))
  (property "Datasheet" "~" (at 323.85 212.09 0) (hide yes) (effects (font (size 1.27 1.27)))) (pin "1"))
 (sheet_instances
  (path ""
   (page "4")))
 (embedded_fonts no))
